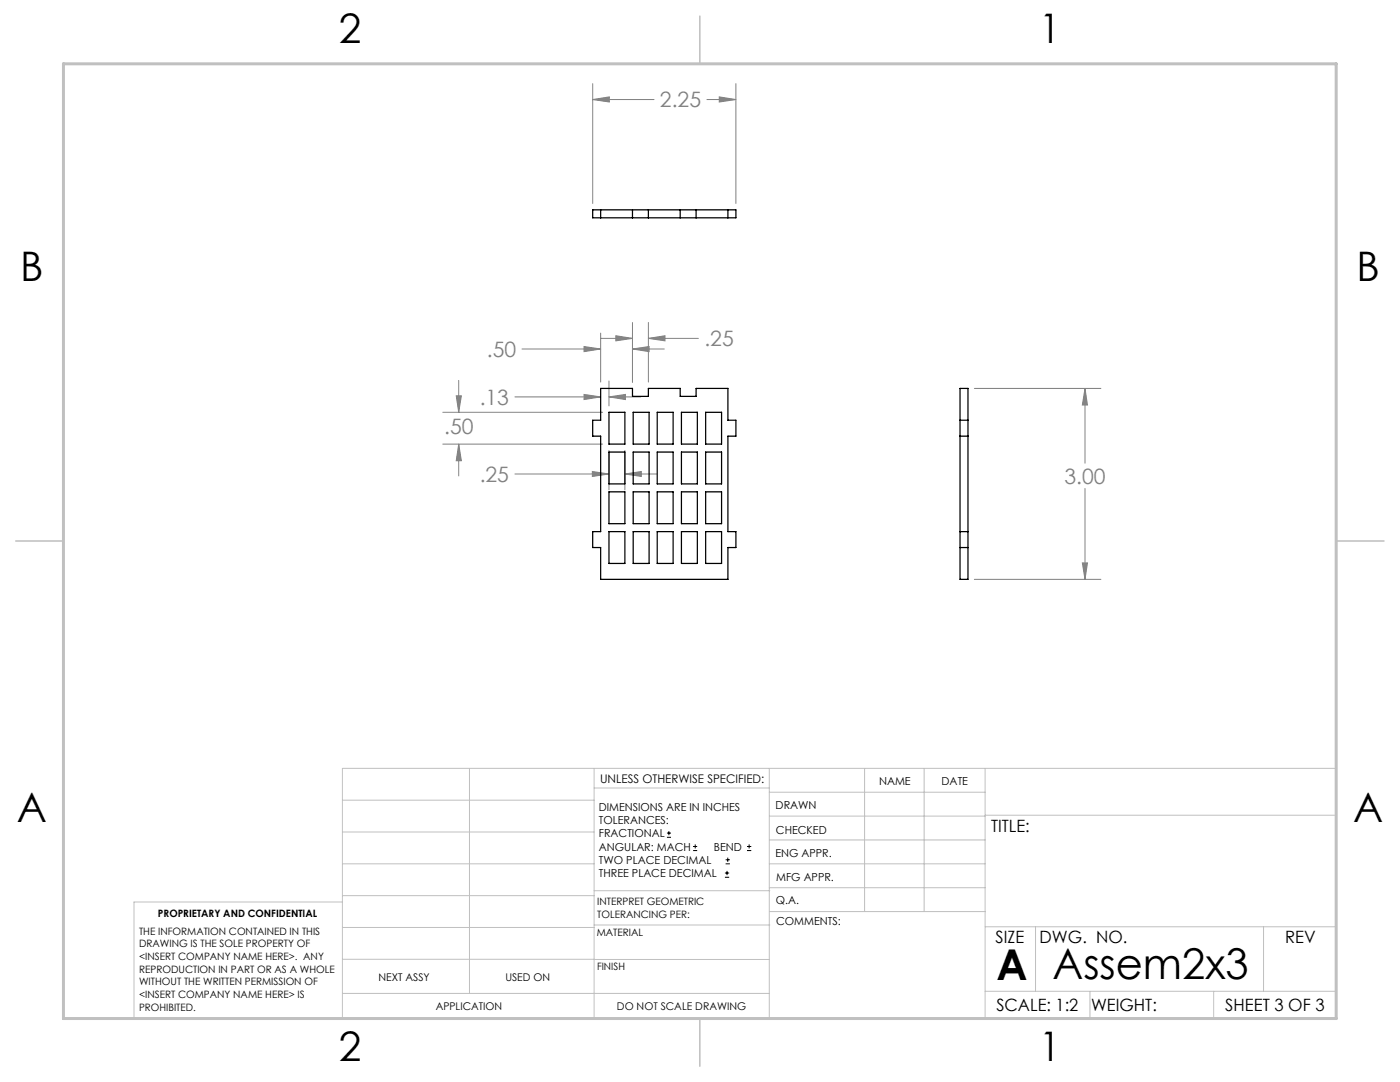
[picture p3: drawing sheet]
<svg xmlns="http://www.w3.org/2000/svg" width="279mm" height="216mm" viewBox="0 0 279 216" stroke-linecap="round" stroke-linejoin="round" font-family="sans-serif">
<g fill="none" stroke="#000" stroke-width=".2">
<path d="M133.1 167.1h.8M133.1 166.2h.8M133.5 165.8v.9M138.3 169.7h.8M138.3 168.9h.8M138.7 168.5v.8M144.7 175h.8M144.7 174.2h.8M144.8 172.4h.9M144.8 171.6h.9M145.1 173.8v.8M145.2 171.1v.9"/>
<path d="M149.1 169.7h.8M149.1 168.9h.8M149.5 168.5v.8"/>
</g>
<g fill="none" stroke="#808080" stroke-width=".2">
<path d="M118.3 19.9l3.3-.6v1.1zM118.3 16.7v23.9M118.3 19.9h12.2M141.1 19.9h5.8M143.5 19.3l3.4 .6-3.4 .5zM146.9 16.7v23.9M91.1 79h1l-.6 3.3zM91.5 75.9v6.4M102.8 79.2h17.1M104.2 69.6h15.7M116.6 78.7l3.3 .5-3.3 .5zM116.6 69.1l3.3 .5-3.3 .6z"/>
<path d="M119.9 67.5h6.3M119.9 66.5v9.7M121.5 79.2l3.3-.5v1zM121.5 76v5M121.5 79.2h6.4M122.9 67l3.3 .5-3.3 .5zM126.2 69.6l3.3-.5v1.1zM126.2 64.3v11.9M126.2 69.6h6.4M129.4 67.5l3.3-.5v1zM129.4 64.3v11.9M129.4 67.5h10"/>
<path d="M194.5 77.5h25.2M216.5 77.5l.5 3.3h-1zM216.5 77.5v14.9M88.4 82.3h31.9M88.4 88.6h31.9M91.5 88.6l.6 3.3h-1zM91.5 88.6v6.4M102.8 94.6h18.7M118.2 94.1l3.3 .5-3.3 .5zM121.5 89.9v7.9M124.7 94.6l3.3-.5v1zM124.7 89.9v7.9"/>
<path d="M124.7 94.6h6.4M216.5 97.5v18.1M194.5 115.6h25.2M216 112.3h1l-.5 3.3z"/>
</g>
<g fill="none" stroke="#c0c0c0" stroke-width=".2">
<path d="M68.3 159.7h50.3M93.7 153.3v44.9M118.6 153.3v49.9M118.6 157.2h34.9M153.5 153.3v49.9M153.5 158.1h43.1M172.5 153.3v28.6M184.4 153.3v28.6M196.6 153.3v49.9M68.3 180h-41.6v23.2h240v-49.9h-198.4v49.9M68.3 178.7h50.3M68.3 172.4h50.3"/>
<path d="M68.3 166h50.3M118.6 177.7h35M153.5 167.6h43.1M153.5 162.8h43.1M153.5 172.4h43.1M153.5 177.1h43.1M196.6 162.7h70.1M68.3 198.2h85.2M68.3 191.4l85.2 .1M68.3 185.1h50.3M118.6 184.6h35M153.6 181.9h43"/>
<path d="M196.6 197.8h70.1M196.6 184.9h70.1M206.7 184.9v12.9M217.5 197.8v5.4M242.2 197.8v5.4M252.2 184.9v12.9"/>
</g>
<path d="M139.7 3.2v9.5M3.1 107.9h9.6M266.7 107.9h9.5M139.7 203.2v9.6" fill="none" stroke="#c0c0c0" stroke-width=".3"/>
<path d="M12.7 12.7h254v190.5h-254z" fill="none" stroke="#c0c0c0" stroke-width=".6"/>
<path d="M116.6 78.7l3.3 .5-3.3 .5zM121.5 79.2l3.3-.5v1zM122.9 67l3.3 .5-3.3 .5zM129.4 67.5l3.3-.5v1zM116.6 69.1l3.3 .5-3.3 .6zM126.2 69.6l3.3-.5v1.1zM91.1 79h1l-.6 3.3zM91.5 88.6l.6 3.3h-1zM118.2 94.1l3.3 .5-3.3 .5zM124.7 94.6l3.3-.5v1zM118.3 19.9l3.3-.6v1.1zM143.5 19.3l3.4 .6-3.4 .5zM216.5 77.5l.5 3.3h-1zM216 112.3h1l-.5 3.3z" fill="#808080"/>
<g fill="none" stroke="#000" stroke-width=".25">
<path d="M118.3 41.9h28.6v1.6h-28.6zM119.9 41.9v1.6M126.2 41.9v1.6M129.4 41.9v1.6M135.7 41.9v1.6M138.9 41.9v1.6M145.3 41.9v1.6M119.9 77.5h6.3v1.6h3.2v-1.6h6.3v1.6h3.2v-1.6h6.4v6.4h1.6v3.1h-1.6v19.1h1.6v3.2h-1.6v6.3h-25.4v-6.3h-1.6v-3.2h1.6v-19.1h-1.6v-3.1h1.6zM191.6 77.5h1.6v38.1h-1.6zM121.5 82.3h3.2v6.3h-3.2zM121.5 90.2h3.2v6.4h-3.2zM121.5 98.1h3.2v6.4h-3.2z"/>
<path d="M126.4 82.3h3.1v6.3h-3.1zM126.4 90.2h3.1v6.4h-3.1zM126.4 98.1h3.1v6.4h-3.1zM131.2 82.3h3.1v6.3h-3.1zM131.2 90.2h3.1v6.4h-3.1zM131.2 98.1h3.1v6.4h-3.1zM136 82.3h3.2v6.3h-3.2zM136 90.2h3.2v6.4h-3.2zM136 98.1h3.2v6.4h-3.2zM140.8 82.3h3.2v6.3h-3.2zM140.8 90.2h3.2v6.4h-3.2zM140.8 98.1h3.2v6.4h-3.2z"/>
<path d="M191.6 83.9h1.6M191.6 87h1.6M121.5 106.1h3.2v6.3h-3.2zM126.4 106.1h3.1v6.3h-3.1zM131.2 106.1h3.1v6.3h-3.1zM136 106.1h3.2v6.3h-3.2zM140.8 106.1h3.2v6.3h-3.2zM191.6 106.1h1.6M191.6 109.3h1.6"/>
</g>
<g font-size="8.5">
<text x="198.9" y="195.5">A</text>
<text x="210" y="195.4">Assem2x3</text>
</g>
<g font-size="8.1">
<text x="67.6" y="8.5">2</text>
<text x="207.3" y="8.5">1</text>
<text x="4" y="56.2">B</text>
<text x="270.7" y="56.2">B</text>
<text x="3.3" y="164.1">A</text>
<text x="270" y="164.1">A</text>
<text x="67.6" y="211.7">2</text>
<text x="207.3" y="211.7">1</text>
</g>
<g font-size="4.2" fill="#808080">
<text x="131.7" y="21.4">2.25</text>
<text x="97.2" y="71.2">.50</text>
<text x="140.6" y="69.1">.25</text>
<text x="95.7" y="80.8">.13</text>
<text x="88.6" y="86.6">.50</text>
<text x="95.7" y="96.2">.25</text>
<text x="212.4" y="96.5">3.00</text>
</g>
<g font-size="3.4">
<text x="197.8" y="166">TITLE:</text>
<text x="198.7" y="188.1">SIZE</text>
<text x="207.5" y="188.1">DWG. NO.</text>
<text x="256.5" y="188.2">REV</text>
<text x="198.8" y="201.7">SCALE: 1:2</text>
<text x="217.7" y="201.8">WEIGHT:</text>
<text x="244.5" y="201.7">SHEET 3 OF 3</text>
</g>
<text font-size="2.4" x="119.8" y="156.2">UNLESS OTHERWISE SPECIFIED:</text>
<g font-size="2.2">
<text x="119.5" y="161.8">DIMENSIONS ARE IN INCHES</text>
<text x="154.8" y="161.4">DRAWN</text>
<text x="175.4" y="156.6">NAME</text>
<text x="187.9" y="156.7">DATE</text>
<text x="119.5" y="164.4">TOLERANCES:</text>
<text x="119.5" y="167.1">FRACTIONAL</text>
<text x="154.9" y="166.3">CHECKED</text>
<text x="119.5" y="169.7">ANGULAR: MACH</text>
<text x="119.5" y="172.4">TWO PLACE DECIMAL</text>
<text x="142.5" y="169.7">BEND</text>
<text x="154.8" y="171">ENG APPR.</text>
<text x="119.5" y="175">THREE PLACE DECIMAL</text>
<text x="154.9" y="175.7">MFG APPR.</text>
<text x="154.9" y="180.4">Q.A.</text>
<text x="154.9" y="184.6">COMMENTS:</text>
</g>
<g font-size="2.1">
<text x="75.5" y="195.7">NEXT ASSY</text>
<text x="100.9" y="195.7">USED ON</text>
<text x="86.9" y="201.5">APPLICATION</text>
<text x="123.1" y="201.6">DO NOT SCALE DRAWING</text>
</g>
<g font-size="2">
<text x="31.5" y="182.9">PROPRIETARY AND CONFIDENTIAL</text>
<text x="119.2" y="180.6">INTERPRET GEOMETRIC</text>
<text x="119.2" y="183.1">TOLERANCING PER:</text>
<text x="27.8" y="186.5">THE INFORMATION CONTAINED IN THIS</text>
<text x="27.8" y="189">DRAWING IS THE SOLE PROPERTY OF</text>
<text x="27.8" y="191.6">&lt;INSERT COMPANY NAME HERE&gt;. ANY</text>
<text x="119.1" y="186.7">MATERIAL</text>
<text x="27.8" y="194.1">REPRODUCTION IN PART OR AS A WHOLE</text>
<text x="27.8" y="196.6">WITHOUT THE WRITTEN PERMISSION OF</text>
<text x="119.1" y="193.5">FINISH</text>
<text x="27.8" y="199.1">&lt;INSERT COMPANY NAME HERE&gt; IS</text>
<text x="27.8" y="201.7">PROHIBITED.</text>
</g>
</svg>
